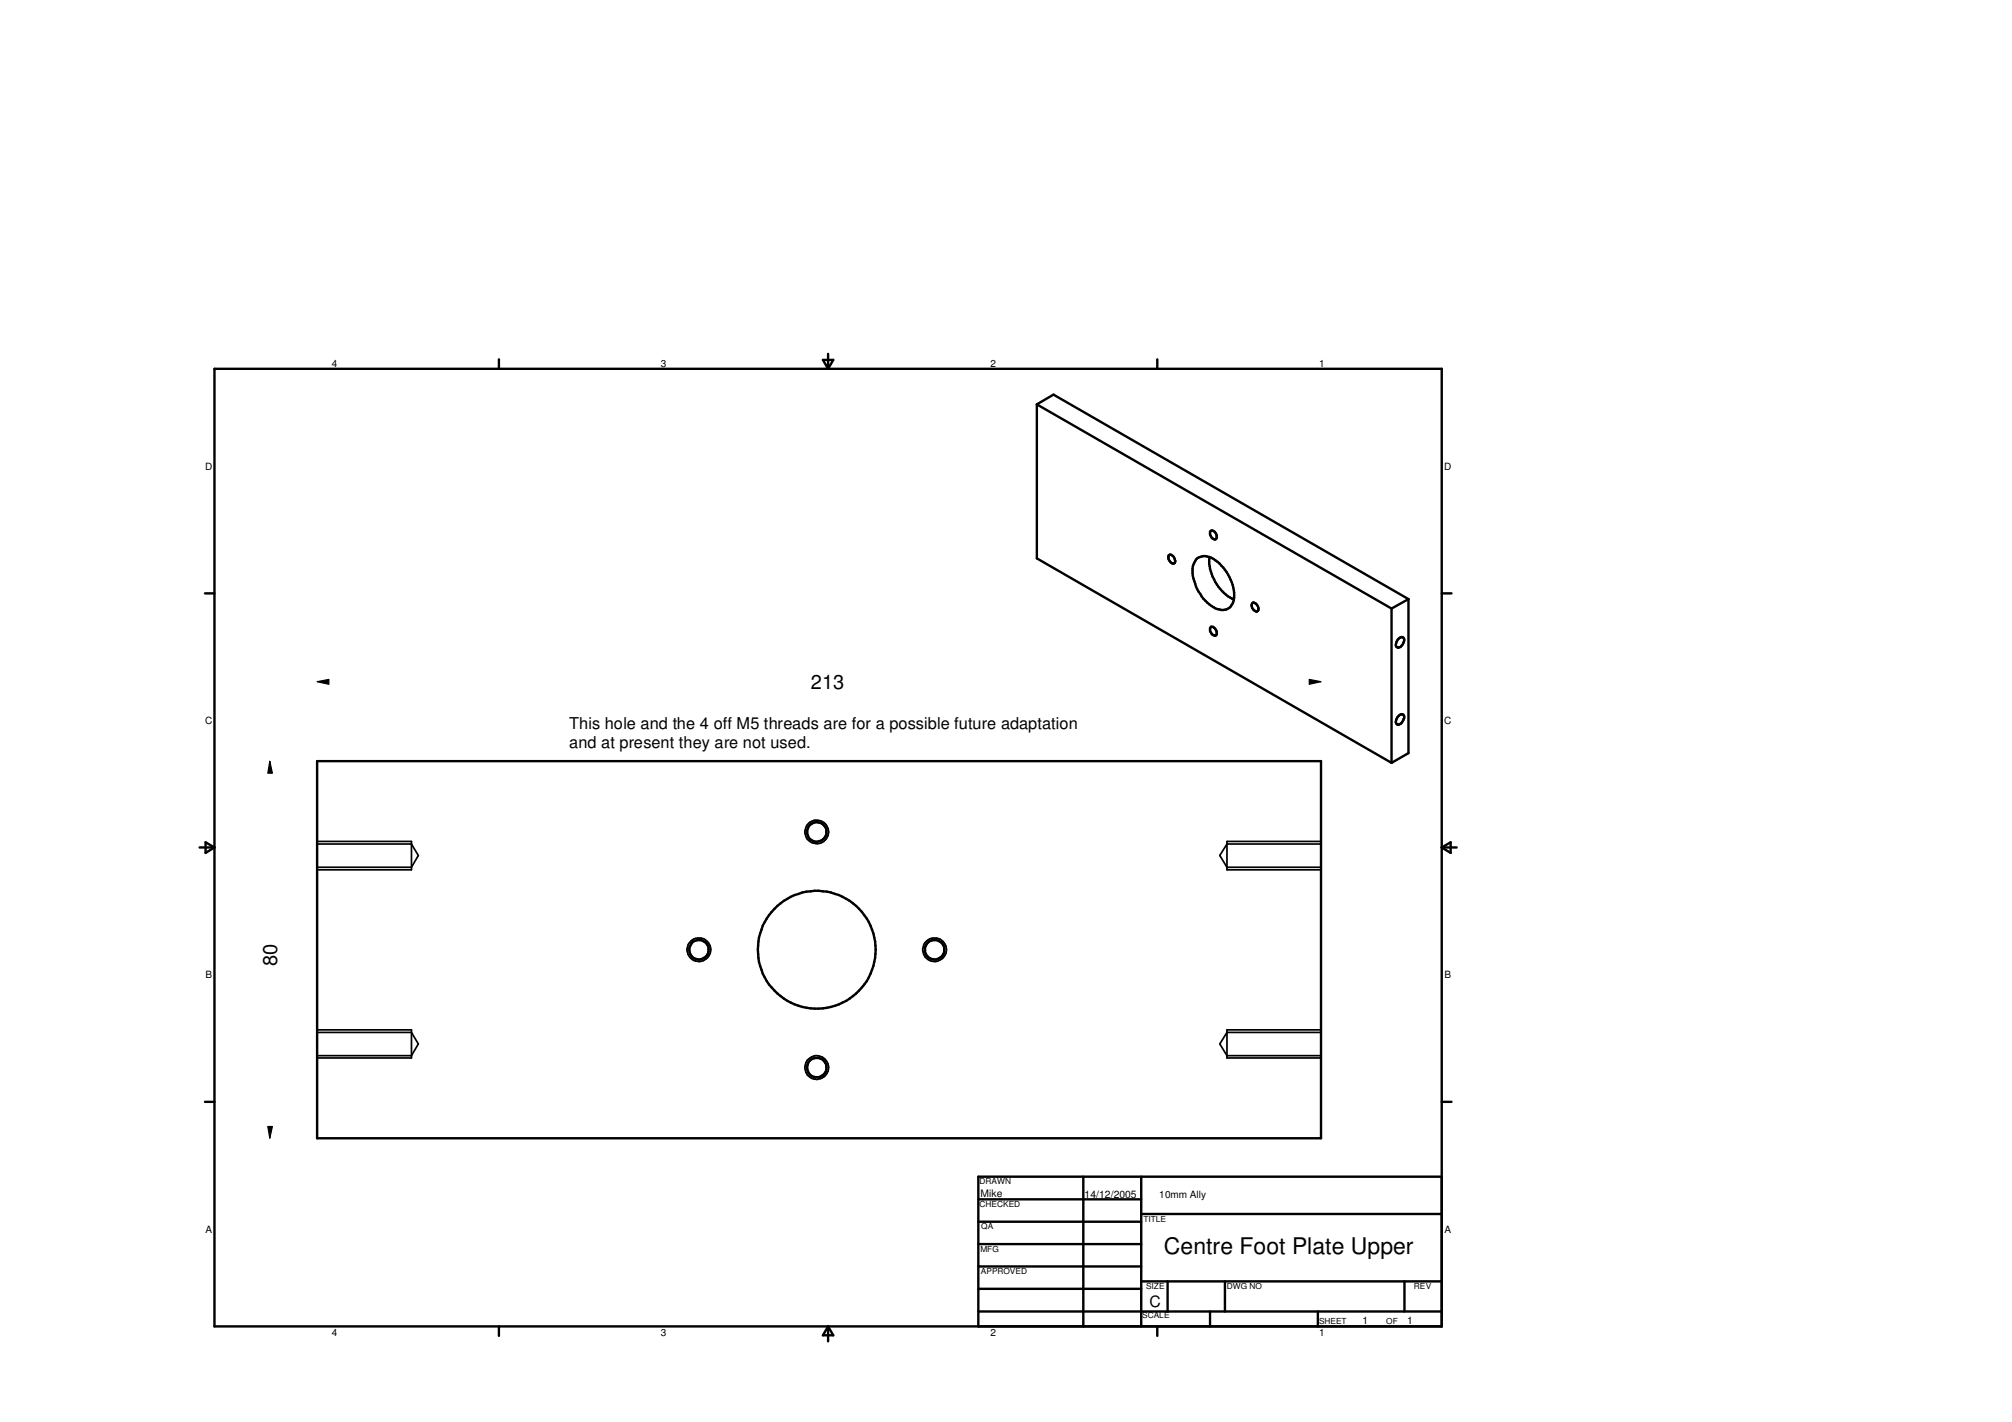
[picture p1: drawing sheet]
<svg xmlns="http://www.w3.org/2000/svg" width="297mm" height="210mm" viewBox="0 0 297 210" stroke-linecap="round" stroke-linejoin="round" font-family="sans-serif">
<g fill="none" stroke="#000" stroke-width=".35">
<path d="M31.7 54.4h181.1v141.4h-181.1zM73.7 53v1.4M121.5 53.1h1.5l-.7 1.3zM122.3 52.2v2.2M153.1 59.7v22.7l52.3 30.2M153.1 59.7l2.4-1.4 52.4 30.1M153.1 59.7l52.3 30.1M170.9 53v1.4M178.6 78.5l.2-.1a.75 .75 0 0 1 .7 .4 .75 .75 0 0 1-.1 .8l-.4-.1a1.18 1.18 0 0 1-.4-1zM30.3 87.6h1.4M172.5 82a.75 .75 0 0 1 1 .7l-.1 .4a.78 .78 0 0 1-.8-.3 .78 .78 0 0 1-.1-.8zM176.6 82.6a2 2 0 0 1 2.6-.1 6.7 6.7 0 0 1 3 6 1.72 1.72 0 0 1-2.5 1.4 6.6 6.6 0 0 1-3.6-6.3z"/>
<path d="M178.6 82.3a5.4 5.4 0 0 0 1.1 4l.4 .6a5.4 5.4 0 0 0 2.1 1.6M178.8 92.5a.84 .84 0 0 1 .7 1.3 .86 .86 0 0 1-.7-1.3zM184.9 89.1l.1-.1a.78 .78 0 0 1 .7 .4 .78 .78 0 0 1-.2 .9 .9 .9 0 0 1-.6-1.2zM205.4 89.8v22.8M206.3 94.4a.69 .69 0 0 1 .9-.3 1.06 1.06 0 0 1-.8 1.5 .37 .37 0 0 1-.3-.5zM207.9 88.4v22.8l-2.5 1.4M207.9 88.4l-2.5 1.4M212.8 87.6h1.5M46.8 112.4h148.2v55.6h-148.2zM206.3 105.8a.69 .69 0 0 1 .9-.3v.1a1.12 1.12 0 0 1-.8 1.4l-.3-.4zM29.5 125.1h2.2M30.3 124.3l1.4 .8-1.4 .8z"/>
<path d="M212.8 125.1l1.4-.8v1.6zM212.8 125.1h2.2M30.3 162.6h1.4M144.4 177h24.1M159.9 173.7v22.1M168.5 179.2h44.3M168.5 173.7v22.1M212.8 162.6h1.5M212.8 173.7h-68.4v22.1M73.7 195.8v1.4M122.3 195.8v2.2M122.3 195.8l.7 1.3h-1.5z"/>
<path d="M144.4 180.3h24.1M144.4 183.6h24.1M144.4 186.9h24.1M144.4 190.2h24.1M144.4 193.6h68.4M168.5 189.1h44.3M170.9 195.8v1.4M172.4 189.1v4.5M178.6 193.6v2.2M180.8 189.1v4.5M194.6 193.6v2.2M207.3 189.1v4.5"/>
<circle cx="120.6" cy="122.8" r="1.44"/>
<circle cx="103.2" cy="140.2" r="1.43"/>
<circle cx="120.6" cy="157.6" r="1.45"/>
<circle cx="120.6" cy="140.2" r="8.7"/>
<circle cx="138" cy="140.2" r="1.44"/>
</g>
<g fill="none" stroke="#000" stroke-width=".25">
<path d="M46.8 124.2h13.9v4.2h-13.9M46.8 124.6h13.9l1.1 1.7-1.1 1.7h-13.9M195 124.2h-13.9v4.2h13.9M195 124.6h-13.9l-1 1.7 1 1.7h13.9M46.8 152h13.9v4.2h-13.9M46.8 152.4h13.9l1.1 1.7-1.1 1.7h-13.9M195 152h-13.9v4.2h13.9M195 152.4h-13.9l-1 1.7 1 1.7h13.9"/>
<circle cx="120.6" cy="122.8" r="1.74"/>
<circle cx="103.2" cy="140.2" r="1.73"/>
<circle cx="120.6" cy="157.6" r="1.76"/>
<circle cx="138" cy="140.2" r="1.75"/>
</g>
<path d="M39.8 112.4l.4 1.7h-.7zM46.8 100.6l1.8-.3v.7zM193.3 100.3l1.7 .3-1.7 .4zM39.5 166.3h.7l-.4 1.7z" fill="#000"/>
<path d="M39.8 112.4l.4 1.7h-.7zM46.8 100.6l1.8-.3v.7zM193.3 100.3l1.7 .3-1.7 .4zM39.5 166.3h.7l-.4 1.7z" fill="none" stroke="#000" stroke-width=".18"/>
<text font-size="3.4" x="171.8" y="185.1">Centre Foot Plate Upper</text>
<g font-size="3">
<text x="119.7" y="101.7">213</text>
<text x="40.9" y="142.7" transform="rotate(-90 40.9 142.7)">80</text>
</g>
<g font-size="2.4">
<text x="84" y="107.7">This hole and the 4 off M5 threads are for a possible future adaptation</text>
<text x="84" y="110.4">and at present they are not used.</text>
</g>
<text font-size="2.3" x="169.7" y="193">C</text>
<g font-size="1.5">
<text x="49" y="54.1">4</text>
<text x="97.6" y="54.1">3</text>
<text x="146.2" y="54.1">2</text>
<text x="194.8" y="54.1">1</text>
<text x="30.3" y="69.4">D</text>
<text x="30.3" y="106.9">C</text>
<text x="30.3" y="144.4">B</text>
<text x="213.3" y="144.4">B</text>
<text x="144.7" y="176.7">Mike</text>
<text x="160.1" y="176.8">14/12/2005</text>
<text x="171.2" y="176.9">10mm Ally</text>
<text x="30.3" y="181.9">A</text>
<text x="49" y="197.2">4</text>
<text x="97.6" y="197.2">3</text>
<text x="146.2" y="197.2">2</text>
<text x="201.2" y="195.4">1</text>
<text x="207.7" y="195.5">1</text>
</g>
<g font-size="1.5" fill="#000001">
<text x="213.2" y="69.4">D</text>
<text x="213.2" y="106.9">C</text>
<text x="194.8" y="197.2">1</text>
</g>
<text font-size="1.5" fill="#000002" x="213.3" y="181.9">A</text>
<g font-size="1.2">
<text x="144.6" y="178.1">CHECKED</text>
<text x="144.6" y="174.8">DRAWN</text>
<text x="144.7" y="184.8">MFG</text>
<text x="144.9" y="181.4">QA</text>
<text x="168.8" y="180.3">TITLE</text>
<text x="144.8" y="188.1">APPROVED</text>
<text x="169.2" y="190.3">SIZE</text>
<text x="181.1" y="190.3">DWG NO</text>
<text x="208.7" y="190.2">REV</text>
<text x="168.6" y="194.6">SCALE</text>
<text x="194.7" y="195.4">SHEET</text>
<text x="204.6" y="195.4">OF</text>
</g>
</svg>
